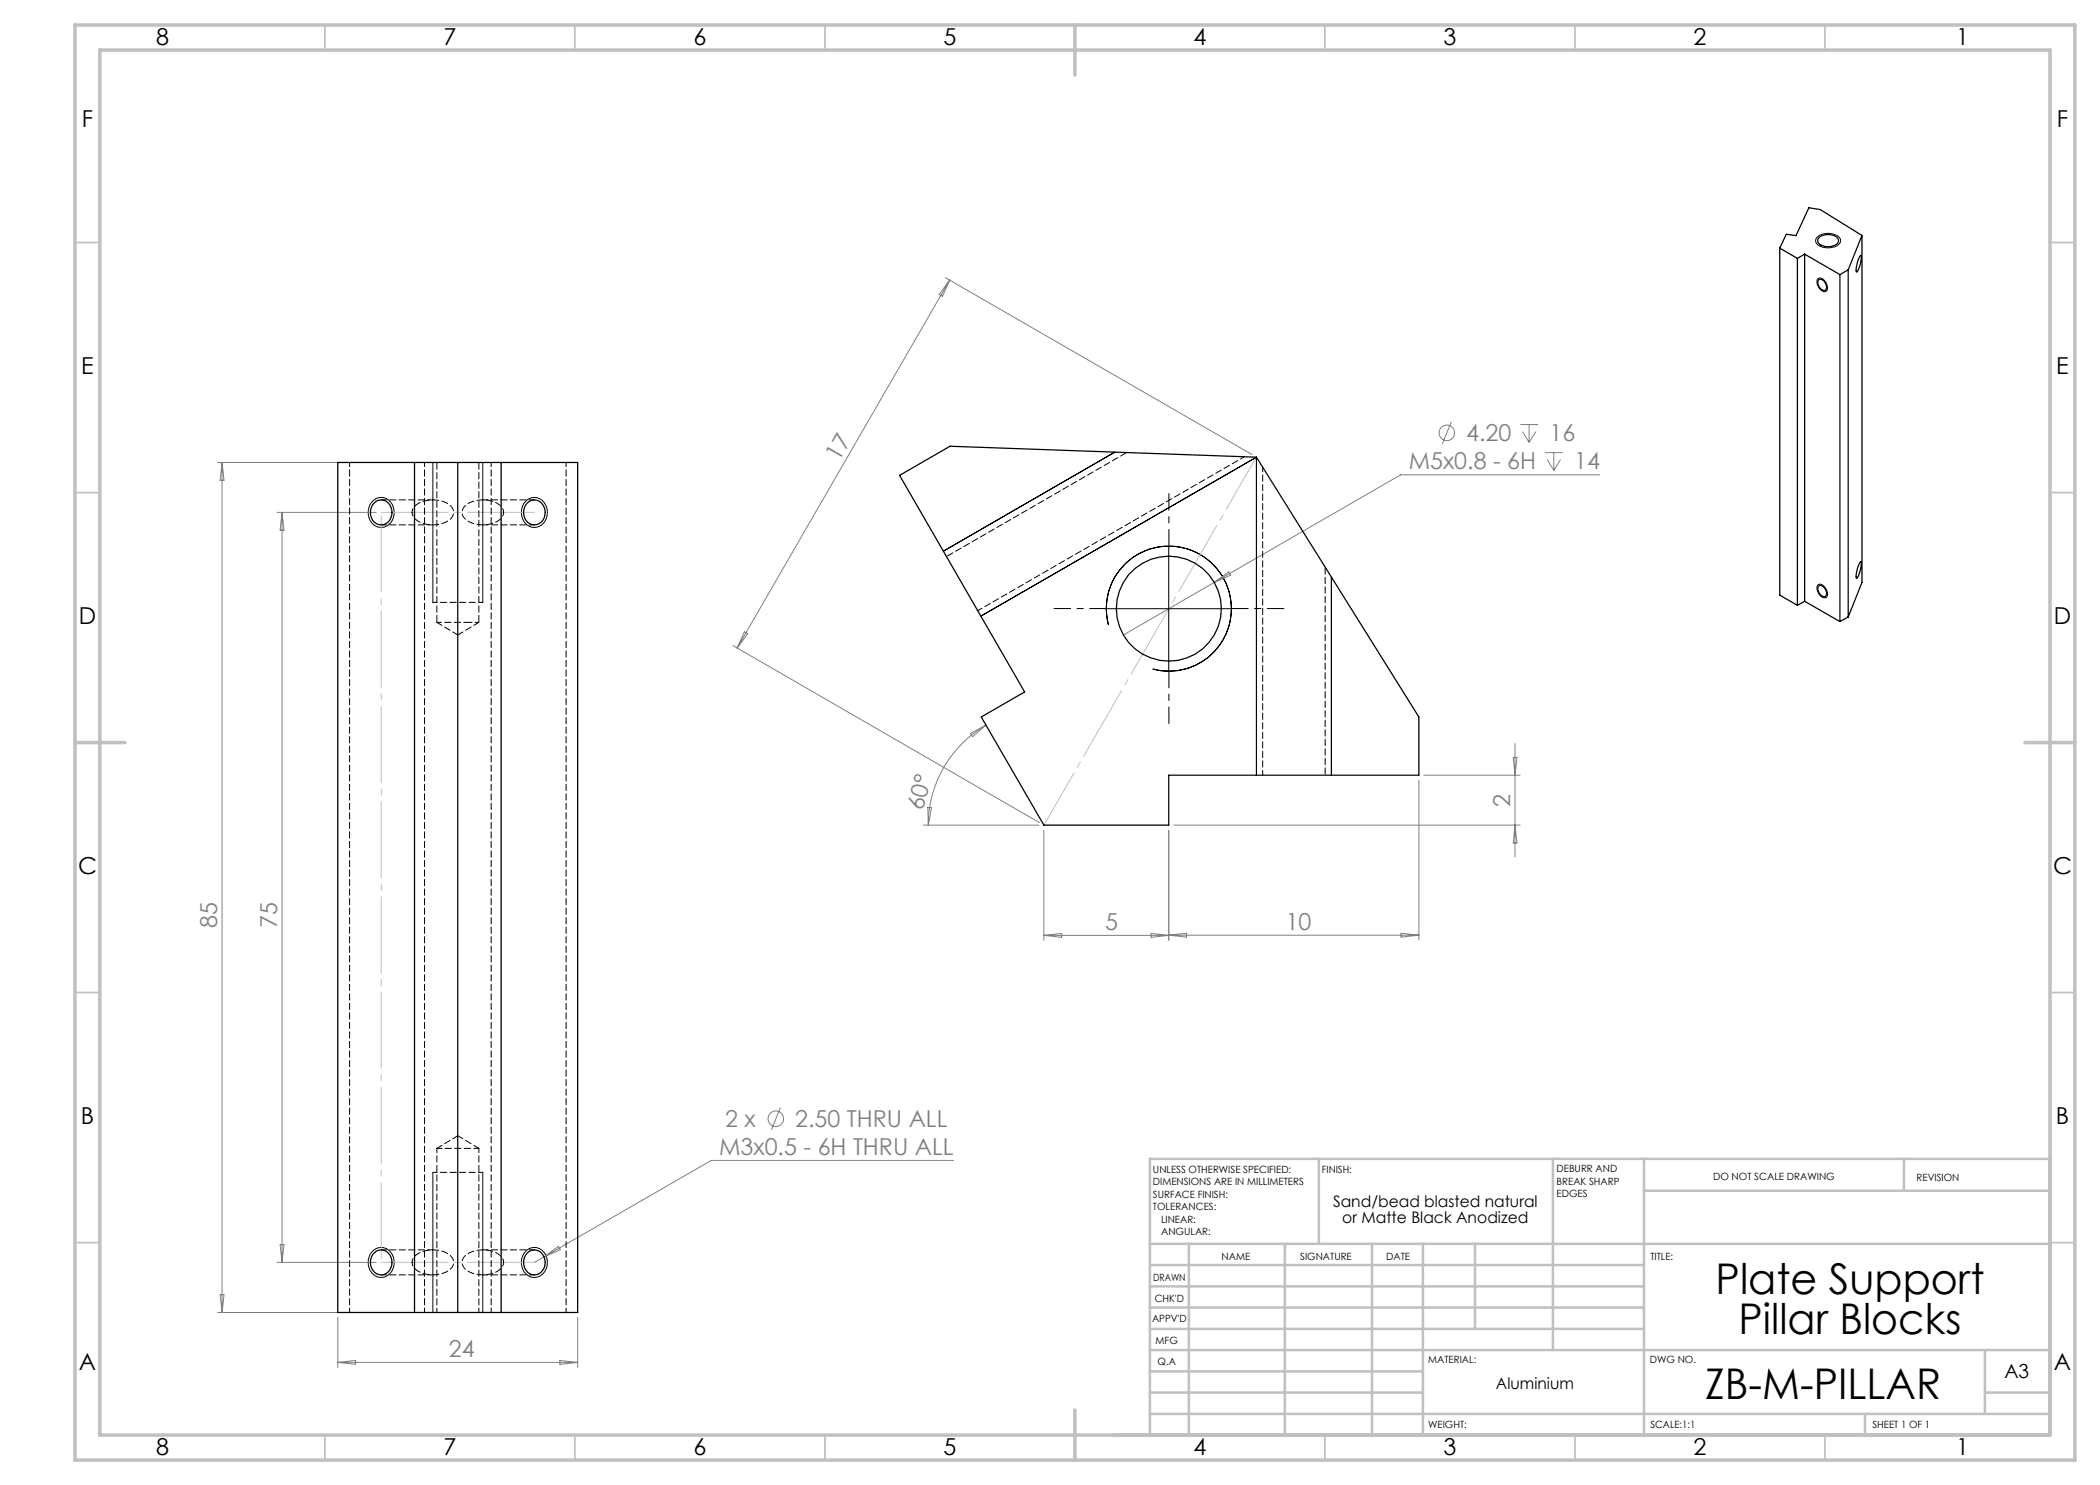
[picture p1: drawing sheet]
<svg xmlns="http://www.w3.org/2000/svg" width="420mm" height="297mm" viewBox="0 0 420 297" stroke-linecap="round" stroke-linejoin="round" font-family="sans-serif">
<g fill="none" stroke="#808080" stroke-width=".2">
<path d="M189.1 55.5l61.3 35.4M189.9 56l-42.5 73.6M189.9 56l-1.4 3.3-.7-.4zM43.5 92.5h53.8M44.4 92.5v170M44.4 92.5l.4 3.6h-.8zM290.3 84.3l-1.8 4.5M304.1 84.9h3.5M304.5 86.3l1.3 2.2M305.8 84.9v3.6M307.2 86.3l-1.4 2.2M309 90.5h3.6"/>
<path d="M309.5 91.9l1.3 2.2M310.8 90.5v3.6M312.1 91.9l-1.3 2.2M320 95h-39.9l-37.2 21.5M55.4 102.5h19.8M56.4 102.5v150M56.4 102.5l.4 3.5h-.8zM242.9 116.5l-18.2 10.5M242.9 116.5l2.8-2.1 .4 .6zM146.6 129.1l61.3 35.4M148.9 126.4l.6 .3-2.1 2.9zM194.1 146.7l3.1-1.7-2.7 2.4z"/>
<path d="M197.2 145a23 23 0 0 0-11.5 20M283.8 156v32M284.8 155h19.2M302.6 151.5h.8l-.4 3.5zM303 148.7v22.7M184.6 165h23.2M185.6 161.5h.7l-.6 3.5zM208.8 166v22.1M233.8 166v22.1M234.8 165h69.2M303 165l.4 3.6h-.8zM208.8 187.1l3.5-.4v.8z"/>
<path d="M230.2 186.7v.8l7.1-.8v.7zM280.2 186.7l3.6 .3-3.6 .4zM283.8 187l-75 .1M156.1 221.5l-1.8 4.5M190.7 232.1h-48.5l-35.3 20.4M44 258.9h.8l-.4 3.6zM55.4 252.5h19.8M56 248.9h.8l-.4 3.6zM108.8 251.4l2.9-2.1 .4 .6zM43.5 262.5h53.8M67.6 263.5v10M67.6 272.5h47.9"/>
<path d="M67.6 272.5l3.5-.4v.8zM112 272.1l3.5 .4-3.5 .4zM115.5 263.5v10"/>
<circle cx="289.4" cy="86.6" r="1.56"/>
<circle cx="155.2" cy="223.8" r="1.55"/>
</g>
<g fill="none" stroke="#000" stroke-width=".2">
<path d="M363.3 47.6a3.3 3.3 0 0 1 4.8 .2 1.52 1.52 0 0 1-1.8 1.7 2.67 2.67 0 0 1-3.2-1.3zM363.6 55.7h.1a1.46 1.46 0 0 1 1.7 1.3l.1 .4a.72 .72 0 0 1-.3 .9 .72 .72 0 0 1-1-.3 1.84 1.84 0 0 1-.6-2.3zM86.6 92.5v28M96.6 92.5v28M223 90.4l-34.3 19.8M74.5 100.3a2.53 2.53 0 0 1 2.8-.6 2.53 2.53 0 0 1 1.5 2.5 2.7 2.7 0 0 1-3.6 3 3.2 3.2 0 0 1-.7-4.9zM105.3 100.1a2.54 2.54 0 0 1 2.6-.4 2.54 2.54 0 0 1 1.5 2.3 2.7 2.7 0 0 1-.9 2.8 2.7 2.7 0 0 1-2.9 .3 3.3 3.3 0 0 1-.3-5zM233.8 109.2v25M266.3 115.4v39.6M363.6 117l.1-.1a1.78 1.78 0 0 1 1.8 2 .76 .76 0 0 1-.6 .7 .76 .76 0 0 1-.8-.4 1.81 1.81 0 0 1-.5-2.2zM196.2 123.2l55.1-31.8v63.6M221.3 121.7h25"/>
<path d="M221.7 125a12.5 12.5 0 0 1 11-15.7 12.5 12.5 0 0 1 13.5 13.5 12.5 12.5 0 0 1-15.7 11M86.6 234.5v28M96.6 234.5v28M74.5 250.3a2.53 2.53 0 0 1 2.8-.6 2.53 2.53 0 0 1 1.5 2.5 2.63 2.63 0 0 1-1.1 2.7 2.63 2.63 0 0 1-2.9 .1 3.3 3.3 0 0 1-.3-4.7zM105.3 250.1a2.54 2.54 0 0 1 2.6-.4 2.54 2.54 0 0 1 1.5 2.3 2.7 2.7 0 0 1-.9 2.8 2.7 2.7 0 0 1-2.9 .3 3.3 3.3 0 0 1-.3-5z"/>
</g>
<path d="M76.3 102.5h30.6M76.3 252.5h30.6" fill="none" stroke="#c0c0c0" stroke-width=".2" stroke-dasharray="15.2 1.3 1.3 1.3" stroke-dashoffset="1.8"/>
<path d="M76.3 252.5v-150" fill="none" stroke="#c0c0c0" stroke-width=".2" stroke-dasharray="15.2 1.3 1.3 1.3" stroke-dashoffset="-.7"/>
<path d="M208.8 165l42.5-73.6" fill="none" stroke="#c0c0c0" stroke-width=".2" stroke-dasharray="15.2 1.3 1.3 1.3" stroke-dashoffset="3.2"/>
<g fill="none" stroke="#c0c0c0" stroke-width=".35">
<path d="M65 5v5M115 5v5M165 5v5M265 5v5M315 5v5M365 5v5M15 48.5h5M410 48.5h5M15 98.5h5M410 98.5h5M15 198.5h5M410 198.5h5"/>
<path d="M15 248.5h5M410 248.5h5M65 287v5M115 287v5M165 287v5M265 287v5M315 287v5M365 287v5"/>
</g>
<g fill="none" stroke="#c0c0c0" stroke-width=".5">
<path d="M263.8 231.8v17M310.6 231.8v38.2M328.8 231.8v55.2M328.8 238.2h81.2M380.8 231.8v6.4M410 231.8h-180v55.2M230 248.8h180M230 257.3h98.8M230 253h98.8M237.8 248.8v38.2M257 248.8v38.2M274.4 248.8v38.2"/>
<path d="M284.6 248.8v38.2M295 248.8v17M230 265.8h98.8M230 261.5h98.8M230 278.5h54.6M230 274.3h54.6M230 270h180M397 278.5h13M397 270v12.8M230 282.8h180M373 282.8v4.2"/>
</g>
<path d="M15 5h400v287h-400zM20 10h390v277h-390zM215 5v10M15 148.5h10M405 148.5h10M215 282v10" fill="none" stroke="#c0c0c0" stroke-width=".7"/>
<path d="M69.9 92.5v170M113.2 92.5v170M86.6 120.5h10M87.4 229.7v32.8M96.6 234.5h-10M84.9 262.5v-170M95.8 262.5v-32.8M98.2 262.5v-170" fill="none" stroke="#000" stroke-width=".2" stroke-dasharray="1.3 .6" stroke-dashoffset=".4"/>
<path d="M233.8 109.2v-10.5M221.3 121.7h-10.5M233.8 134.2v10.5M246.3 121.7h10.5" fill="none" stroke="#000" stroke-width=".2" stroke-dasharray="15.2 1.3 1.3 1.3" stroke-dashoffset="11.9"/>
<g fill="none" stroke="#000" stroke-width=".25">
<path d="M356 49.6l3.5 2.1M356 49.6v69.4l3.5 2.1M359.5 51.7v69.4M360.9 50.8l7.1 4.1M360.9 50.8l-1.4 .9M360.9 50.8v69.5M363.6 56.1a.94 .94 0 0 1 1.5 .6 .83 .83 0 0 1-.3 1.4 1.64 1.64 0 0 1-1.2-2zM363.7 47.6a2.85 2.85 0 0 1 4 .2 1.17 1.17 0 0 1-1.2 1.4 2.64 2.64 0 0 1-2.9-.8l-.1-.4zM368 54.9v69.4M369.6 54l-1.6 .9M369.6 54v69.4M372.1 51.1a4.3 4.3 0 0 1-.4 2.8l-.3 .5a.73 .73 0 0 1-.1-1l.3-1.3z"/>
<path d="M372.4 47.1l-8.4-5.2-2.2-.3-2.6 5.5-1.9-.3-1.3 2.8M372.4 47.1l-2.8 6.9M372.4 47.1v69.4l-2.8 6.9M67.6 92.5h47.9v170h-47.9zM82.9 92.5v170M91.5 92.5v170M100.2 92.5v170M179.9 95.1l10.1-5.9 61.3 2.2 32.5 52v11.6h-50v10h-25l-12.5-21.6 8.6-5zM74.9 100.5a2.07 2.07 0 0 1 2.2-.3 2.07 2.07 0 0 1 1.3 1.7 2.23 2.23 0 0 1-.9 2.6 2.23 2.23 0 0 1-2.6 0 2.77 2.77 0 0 1 0-4zM105.5 100.5a2.15 2.15 0 0 1 2.4-.2 2.15 2.15 0 0 1 1.1 2.2 2.19 2.19 0 0 1-2.1 2.5 2.19 2.19 0 0 1-2.2-2.5 2.7 2.7 0 0 1 .8-2zM363.7 117.2a1.13 1.13 0 0 1 1.5 1 .69 .69 0 0 1-.1 1.1 .69 .69 0 0 1-1-.4 1.37 1.37 0 0 1-.4-1.7zM372.1 112.4v-.1a4.3 4.3 0 0 1-.4 2.9l-.3 .4a.73 .73 0 0 1-.1-.9l.3-1.3z"/>
<path d="M360.9 120.3l7.1 4M360.9 120.3l-1.4 .8M369.6 123.4l-1.6 .9M74.9 250.5a2.07 2.07 0 0 1 2.2-.3 2.07 2.07 0 0 1 1.3 1.8 2.23 2.23 0 0 1-.9 2.5 2.23 2.23 0 0 1-2.6 0 2.77 2.77 0 0 1 0-4zM105.5 250.5a2.15 2.15 0 0 1 2.4-.2 2.15 2.15 0 0 1 1.1 2.2 2.13 2.13 0 0 1-1.3 2.3 2.13 2.13 0 0 1-2.5-.8 2.71 2.71 0 0 1 .3-3.5z"/>
<circle cx="233.8" cy="121.7" r="10.5"/>
</g>
<path d="M82.4 102.5a3.1 3.1 0 0 0 3 2.4 4.9 4.9 0 0 0 5.2-1.8 2.27 2.27 0 0 0-1.9-2.8 5.8 5.8 0 0 0-5.8 1l-.3 .4-.2 .8M100.7 102.5a3.1 3.1 0 0 0-3-2.4 4.9 4.9 0 0 0-5.2 1.8 2.27 2.27 0 0 0 2 2.7 5.8 5.8 0 0 0 5.8-1l.2-.3 .2-.8M93.7 124.5h2.1M82.4 252.5a3.1 3.1 0 0 0 3 2.4 4.9 4.9 0 0 0 5.2-1.8 2.27 2.27 0 0 0-1.9-2.8 5.8 5.8 0 0 0-5.8 1l-.3 .4-.2 .8M100.7 252.5a3.1 3.1 0 0 0-3-2.4 4.9 4.9 0 0 0-5.2 1.8 2.27 2.27 0 0 0 2 2.7 5.8 5.8 0 0 0 5.8-1l.2-.3 .2-.8" fill="none" stroke="#000" stroke-width=".2" stroke-dasharray="1.3 .6" stroke-dashoffset=".5"/>
<path d="M86.6 100h-10.3M106.9 100h-10.3M76.3 105h10.3M96.6 105h10.3M95.8 229.7h-8.4M76.3 255h10.3M86.6 250h-10.3M96.6 255h10.3M106.9 250h-10.3" fill="none" stroke="#000" stroke-width=".2" stroke-dasharray="1.3 .6" stroke-dashoffset=".2"/>
<path d="M252.5 93.4v61.6M87.4 124.5h6.3M195.6 122.1l53.3-30.8" fill="none" stroke="#000" stroke-width=".2" stroke-dasharray="1.3 .6" stroke-dashoffset=".3"/>
<path d="M87.4 92.5v32M95.8 124.5v-32" fill="none" stroke="#000" stroke-width=".2" stroke-dasharray="1.3 .6" stroke-dashoffset="-.1"/>
<path d="M87.4 124.5l4.2 2.5M91.6 127l4.2-2.5M91.6 227.1l-4.2 2.6M95.8 229.7l-4.2-2.6" fill="none" stroke="#000" stroke-width=".2" stroke-dasharray="1.3 .6" stroke-dashoffset=".1"/>
<path d="M225.4 90.5l-36.1 20.8M265 155v-41.6" fill="none" stroke="#000" stroke-width=".2" stroke-dasharray="1.3 .6" stroke-dashoffset="-.2"/>
<g font-size="8.5">
<text x="343.1" y="258.8">Plate Support</text>
<text x="347.7" y="266.9">Pillar Blocks</text>
<text x="341" y="279.7">ZB-M-PILLAR</text>
</g>
<g font-size="4.7">
<text x="31.2" y="9">8</text>
<text x="88.7" y="9">7</text>
<text x="138.7" y="9">6</text>
<text x="188.7" y="9">5</text>
<text x="238.7" y="9">4</text>
<text x="288.7" y="9">3</text>
<text x="338.7" y="9">2</text>
<text x="391.2" y="9">1</text>
<text x="16.4" y="25.5">F</text>
<text x="411.4" y="25.5">F</text>
<text x="16.2" y="74.7">E</text>
<text x="411.2" y="74.7">E</text>
<text x="15.8" y="124.7">D</text>
<text x="410.8" y="124.7">D</text>
<text x="15.6" y="174.7">C</text>
<text x="410.6" y="174.7">C</text>
<text x="16.2" y="224.7">B</text>
<text x="411.2" y="224.7">B</text>
<text x="15.8" y="274">A</text>
<text x="410.8" y="274">A</text>
<text x="31.2" y="291">8</text>
<text x="88.7" y="291">7</text>
<text x="138.7" y="291">6</text>
<text x="188.7" y="291">5</text>
<text x="238.7" y="291">4</text>
<text x="288.7" y="291">3</text>
<text x="338.7" y="291">2</text>
<text x="391.2" y="291">1</text>
</g>
<g font-size="4.7" fill="#808080">
<text x="293.2" y="88.3">4.20</text>
<text x="309.9" y="88.3">16</text>
<text x="167.8" y="92.4" transform="rotate(-60 167.8 92.4)">17</text>
<text x="281.7" y="93.9">M5x0.8 - 6H</text>
<text x="314.8" y="93.9">14</text>
<text x="302" y="161.3" transform="rotate(-90 302 161.3)">2</text>
<text x="184.6" y="162.3" transform="rotate(-75 184.6 162.3)">60°</text>
<text x="43.4" y="185.5" transform="rotate(-90 43.4 185.5)">85</text>
<text x="55.4" y="185.5" transform="rotate(-90 55.4 185.5)">75</text>
<text x="221" y="186">5</text>
<text x="257.1" y="186">10</text>
<text x="145.1" y="225.4">2 x</text>
<text x="159" y="225.4">2.50 THRU ALL</text>
<text x="143.8" y="231.1">M3x0.5 - 6H THRU ALL</text>
<text x="89.8" y="271.5">24</text>
</g>
<text font-size="3.9" x="400.9" y="275.5">A3</text>
<g font-size="3.2">
<text x="266.6" y="241.4">Sand/bead blasted natural</text>
<text x="268.5" y="244.6">or Matte Black Anodized</text>
<text x="299.2" y="277.9">Aluminium</text>
</g>
<g font-size="2">
<text x="230.6" y="234.6">UNLESS OTHERWISE SPECIFIED:</text>
<text x="230.6" y="237.1">DIMENSIONS ARE IN MILLIMETERS</text>
<text x="230.6" y="239.6">SURFACE FINISH:</text>
<text x="264.4" y="234.6">FINISH:</text>
<text x="311.3" y="234.5">DEBURR AND</text>
<text x="311.3" y="237">BREAK SHARP</text>
<text x="311.3" y="239.5">EDGES</text>
<text x="342.6" y="236">DO NOT SCALE DRAWING</text>
<text x="383.3" y="236.2">REVISION</text>
<text x="230.6" y="242.1">TOLERANCES:</text>
<text x="232.2" y="244.6">LINEAR:</text>
<text x="232.2" y="247.1">ANGULAR:</text>
<text x="244.3" y="252">NAME</text>
<text x="260" y="251.9">SIGNATURE</text>
<text x="277.2" y="251.9">DATE</text>
<text x="330.1" y="251.9">TITLE:</text>
<text x="230.6" y="256.1">DRAWN</text>
<text x="230.9" y="260.3">CHK'D</text>
<text x="230.4" y="264.4">APPV'D</text>
<text x="231.1" y="268.8">MFG</text>
<text x="231.5" y="273">Q.A</text>
<text x="285.6" y="272.5">MATERIAL:</text>
<text x="330" y="272.5">DWG NO.</text>
<text x="285.6" y="285.5">WEIGHT:</text>
<text x="330.1" y="285.6">SCALE:1:1</text>
<text x="374.5" y="285.6">SHEET 1 OF 1</text>
</g>
</svg>
